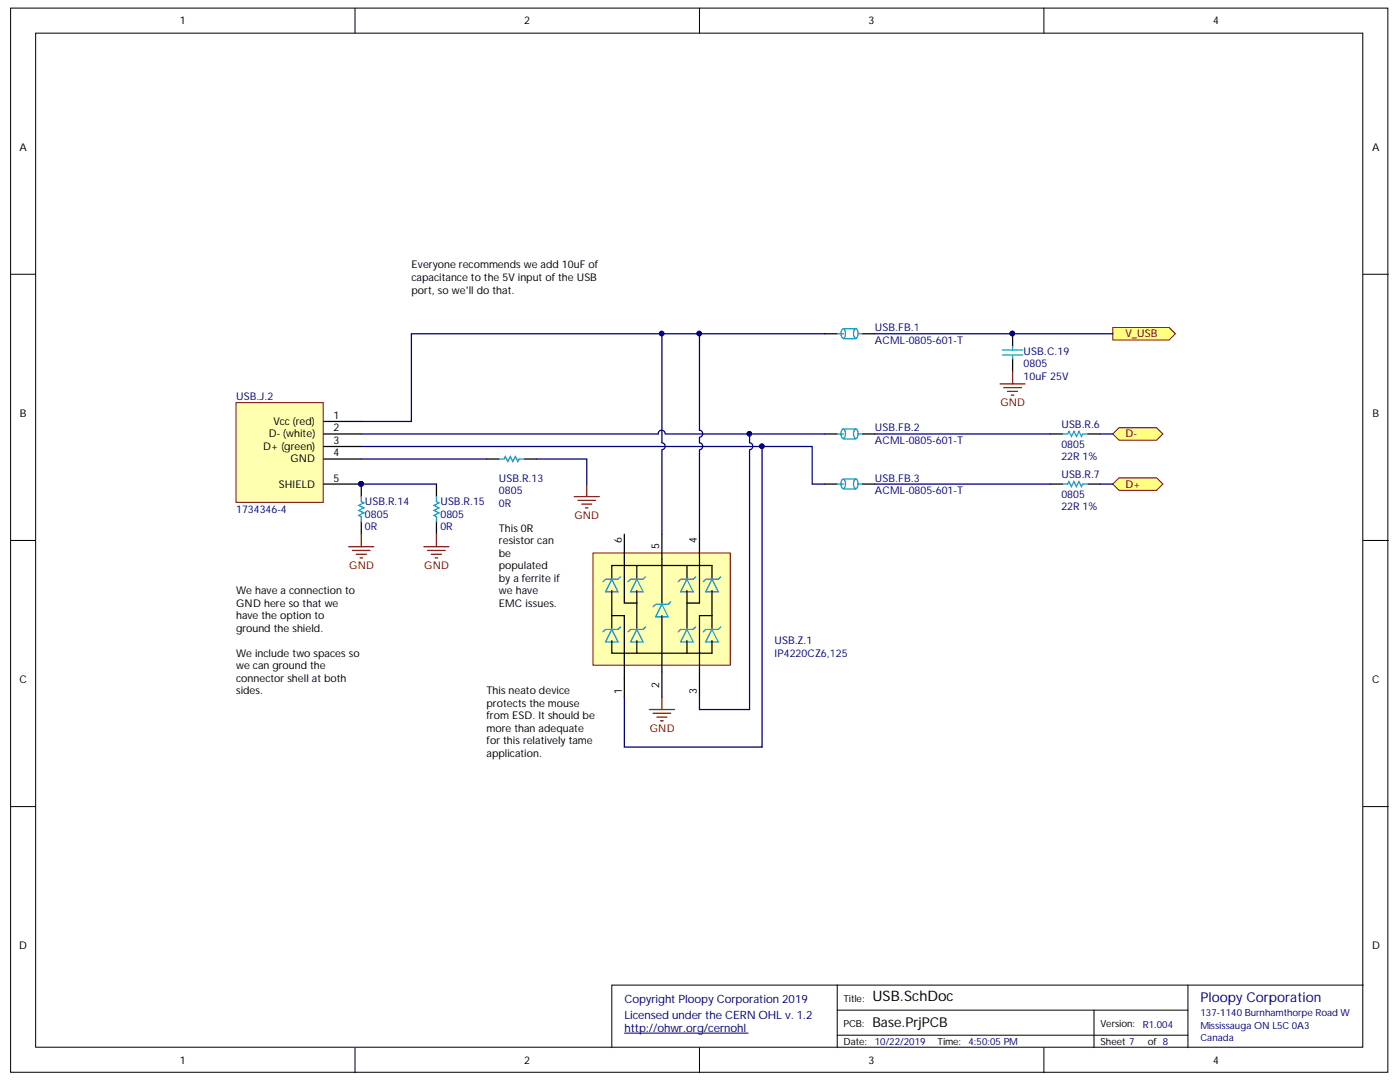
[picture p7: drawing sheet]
<svg xmlns="http://www.w3.org/2000/svg" width="279mm" height="216mm" viewBox="0 0 279 216" stroke-linecap="round" stroke-linejoin="round" font-family="sans-serif">
<g fill="#fff" stroke="#000" stroke-width=".2">
<path d="M2.1 1.6h274.9v212.4h-274.9z"/>
<path d="M7.1 6.6h264.9v202.4h-264.9z"/>
</g>
<g fill="none" stroke="#000" stroke-width=".2">
<path d="M70.9 1.6v5M139.6 1.6v5M208.3 1.6v5M2.1 54.7h5M272.1 54.7h5M2.1 107.8h5M272.1 107.8h5M2.1 160.9h5M272.1 160.9h5M167.1 196.6h-45v12.5M237.1 196.6v12.5M272.1 196.6h-105v12.5"/>
<path d="M70.9 209.1v5M139.6 209.1v5M167.1 201.6h70M167.1 206.6h70M208.3 209.1v5M218.3 201.6v7.5"/>
</g>
<path d="M124.6 206.2h24.7" fill="none" stroke="#000080" stroke-width=".2"/>
<path d="M209.6 86.6h2.5M217.1 86.6h2.5" fill="none" stroke="#000" stroke-width=".25"/>
<path d="M212.1 86.6h1l.2-.5 .5 1 .5-1 .5 1 .5-1 .5 1 .3-.5h1" fill="none" stroke="#009cca" stroke-width=".25"/>
<path d="M118.3 110.3h27.4v22.4h-27.4z" fill="#ffffb0" stroke="#800000" stroke-width=".2"/>
<g fill="none" stroke="#000" stroke-width=".25">
<path d="M209.6 96.6h2.5M217.1 96.6h2.5M122.1 115.3v-2.5h20v2.5M122.1 117.8v7.5M124.6 106.6v13.7h2.5M127.1 112.8v2.5M127.1 117.8v7.5M132.1 106.6v13.7M137.1 112.8v2.5M137.1 117.8v7.5M139.6 106.6v13.7h-2.5M142.1 117.8v7.5"/>
<path d="M122.1 127.8v2.5h20v-2.5M122.1 122.8h2.5v16.3M127.1 127.8v2.5M132.1 122.8v16.3M137.1 127.8v2.5M142.1 122.8h-2.5v16.3"/>
</g>
<g fill="none" stroke="#009cca" stroke-width=".25">
<path d="M212.1 96.6h1l.2-.5 .5 1 .5-1 .5 1 .5-1 .5 1 .3-.5h1M122.1 115.6l1.2 2.5h-2.5zM123.8 115.1l-.5 .5h-2.5l-.5 .5M127.1 115.6l1.2 2.5h-2.5zM128.8 115.1l-.5 .5h-2.5l-.5 .5M137.1 115.6l1.2 2.5h-2.5zM138.8 115.1l-.5 .5h-2.5l-.5 .5M142.1 115.6l1.2 2.5h-2.5zM143.8 115.1l-.5 .5h-2.5l-.5 .5M122.1 125.6l1.2 2.5h-2.5zM123.8 125.1l-.5 .5h-2.5l-.5 .5M127.1 125.6l1.2 2.5h-2.5z"/>
<path d="M128.8 125.1l-.5 .5h-2.5l-.5 .5M132.1 120.6l1.2 2.5h-2.5zM133.8 120.1l-.5 .5h-2.5l-.5 .5M137.1 125.6l1.2 2.5h-2.5zM138.8 125.1l-.5 .5h-2.5l-.5 .5M142.1 125.6l1.2 2.5h-2.5zM143.8 125.1l-.5 .5h-2.5l-.5 .5"/>
</g>
<path d="M114.6 99.1h5M115.3 99.8h3.5M117.1 96.6v2.5M116.1 100.6h2M116.8 101.3h.5M132.1 139.1v2.5M129.6 141.6h5M130.3 142.3h3.5M131.1 143.1h2M131.8 143.8h.5" fill="none" stroke="#800000" stroke-width=".25"/>
<path d="M47.1 116.6h24.9v29.9h-24.9z" fill="#fff" stroke="#fff" stroke-width=".2"/>
<g fill="#ffff80" stroke="#800000" stroke-width=".2">
<path d="M222.1 86.6l1.2-1.3h7.5l1.3 1.3-1.3 1.2h-7.5z" fill-rule="evenodd"/>
<path d="M222.1 96.6l1.2-1.3h7.5l1.3 1.3-1.3 1.2h-7.5z" fill-rule="evenodd"/>
</g>
<path d="M202.1 66.6v2.5M202.1 71.6v2.5" fill="none" stroke="#000" stroke-width=".25"/>
<circle cx="202" cy="66.5" r=".45" fill="#000080" stroke="#000080" stroke-width=".2"/>
<path d="M200.1 70.8h4M200.1 69.8h4M202.1 69.1v.7M202.1 70.8v.8" fill="none" stroke="#009cca" stroke-width=".25"/>
<path d="M199.6 76.6h5M200.3 77.3h3.5M201.1 78.1h2M201.8 78.8h.5M202.1 74.1v2.5" fill="none" stroke="#800000" stroke-width=".25"/>
<path d="M222.1 65.4h11.2l1.3 1.2-1.3 1.2h-11.2z" fill-rule="evenodd" fill="#ffff80" stroke="#800000" stroke-width=".2"/>
<g fill="#fff" stroke="#fff" stroke-width=".2">
<path d="M82.1 51.6h37.4v9.9h-37.4z"/>
<path d="M97.1 136.6h22.4v22.4h-22.4z"/>
</g>
<path d="M47.1 80.3h17.4v19.9h-17.4z" fill="#ffffb0" stroke="#800000" stroke-width=".2"/>
<g fill="none" stroke="#000" stroke-width=".25">
<path d="M164.6 66.6h2.5M172.1 66.6h2.5M64.6 84.1h7.5M64.6 86.6h7.5M64.6 89.1h7.5M64.6 91.6h7.5M64.6 96.6h7.5v2.5M87.1 96.6v2.5M97.1 91.6h2.5M104.6 91.6h2.5M164.6 86.6h2.5M164.6 96.6h2.5"/>
<path d="M172.1 86.6h2.5M172.1 96.6h2.5M72.1 104.1v2.5M87.1 104.1v2.5"/>
</g>
<g fill="#000080" stroke="#000080" stroke-width=".2">
<circle cx="72.1" cy="96.5" r=".45"/>
<circle cx="132" cy="66.5" r=".45"/>
<circle cx="139.5" cy="66.5" r=".45"/>
<circle cx="202" cy="66.5" r=".45"/>
<circle cx="152" cy="89" r=".45"/>
<circle cx="149.5" cy="86.5" r=".45"/>
</g>
<g fill="none" stroke="#009cca" stroke-width=".25">
<path d="M167.1 66.6h1.2M168.1 65.7l.2-.1a1.23 1.23 0 0 1 0 1.9 1.26 1.26 0 0 1-.2-1.8zM168.3 65.6h2.5M168.3 67.6h2.5M170.6 65.7l.2-.1a1.23 1.23 0 0 1 0 1.9 1.26 1.26 0 0 1-.2-1.8zM171.3 66.6h.8M72.1 99.1v1l.5 .2-1 .5 1 .5-1 .5 1 .5-1 .5 .5 .3v1M87.1 99.1v1l.5 .2-1 .5 1 .5-1 .5 1 .5-1 .5 .5 .3v1M99.6 91.6h1l.2-.5 .5 1 .5-1 .5 1 .5-1 .5 1 .3-.5h1M167.1 86.6h1.2M167.1 96.6h1.2M168.1 85.7l.2-.1a1.23 1.23 0 0 1 0 1.9 1.26 1.26 0 0 1-.2-1.8z"/>
<path d="M168.1 95.7l.2-.1a1.23 1.23 0 0 1 0 1.9 1.26 1.26 0 0 1-.2-1.8zM168.3 85.6h2.5M168.3 87.6h2.5M168.3 95.6h2.5M168.3 97.6h2.5M170.6 85.7l.2-.1a1.23 1.23 0 0 1 0 1.9 1.26 1.26 0 0 1-.2-1.8zM170.6 95.7l.2-.1a1.23 1.23 0 0 1 0 1.9 1.26 1.26 0 0 1-.2-1.8zM171.3 86.6h.8M171.3 96.6h.8"/>
</g>
<path d="M69.6 109.1h5M70.4 109.8h3.5M71.1 110.6h2M71.9 111.3h.5M72.1 106.6v2.5M84.6 109.1h5M85.4 109.8h3.5M86.1 110.6h2M86.9 111.3h.5M87.1 106.6v2.5" fill="none" stroke="#800000" stroke-width=".25"/>
<path d="M99.6 104.1h12.4v24.9h-12.4z" fill="#fff" stroke="#fff" stroke-width=".2"/>
<g fill="none" stroke="#000080" stroke-width=".25">
<path d="M132.1 66.6v21.7a.7 .7 0 0 1 .6 .7 .7 .7 0 0 1-.6 .7M139.6 66.6v19.2a.7 .7 0 0 1 .6 .7 .7 .7 0 0 1-.6 .7M164.6 66.6h-82.5v17.5h-10M174.6 66.6h47.5M72.1 89.1h90v7.5h2.5M72.1 96.6h15M72.1 91.6h25M107.1 91.6h10v5M132.1 89.8v16.8M132.7 86.6a.7 .7 0 0 0-.7-.8 .7 .7 0 0 0-.7 .8h-59.2M132.8 86.6h31.8M139.6 87.3v1a.7 .7 0 0 1 .6 .7 .7 .7 0 0 1-.6 .7"/>
<path d="M139.6 89.8v16.8M149.6 86.6v1.7a.7 .7 0 0 1 .6 .7 .7 .7 0 0 1-.6 .7M149.6 89.8v51.8h-10v-2.5M152.1 89.1v60h-27.5v-10M174.6 96.6h35M174.6 86.6h35M219.6 96.6h2.5M219.6 86.6h2.5"/>
</g>
<text font-size="2.9" x="174.1" y="199.8">USB.SchDoc</text>
<text font-size="2.7" fill="#000080" x="239.6" y="200">Ploopy Corporation</text>
<text font-size="2.7" x="174.1" y="204.8">Base.PrjPCB</text>
<g font-size="2.3" fill="#000080">
<text x="124.6" y="200.2">Copyright Ploopy Corporation 2019</text>
<text x="124.6" y="203.4">Licensed under the CERN OHL v. 1.2</text>
<text x="124.6" y="205.9">http://ohwr.org/cernohl</text>
</g>
<g font-size="2.1">
<text x="35.9" y="4.8">1</text>
<text x="104.6" y="4.8">2</text>
<text x="173.3" y="4.8">3</text>
<text x="242.1" y="4.8">4</text>
<text x="3.9" y="30.1">A</text>
<text x="273.8" y="30.1">A</text>
<text x="82.1" y="53.5">Everyone recommends we add 10uF of</text>
<text x="82.1" y="56.1">capacitance to the 5V input of the USB</text>
<text x="82.1" y="58.6">port, so we'll do that.</text>
<text x="4" y="83.2">B</text>
<text x="66.6" y="83.6">1</text>
<text x="273.9" y="83.2">B</text>
<text x="52.5" y="89.8">D+ (green)</text>
<text x="53.6" y="87.3">D- (white)</text>
<text x="54.6" y="84.8">Vcc (red)</text>
<text x="66.6" y="86.1">2</text>
<text x="66.6" y="88.6">3</text>
<text x="57.9" y="92.3">GND</text>
<text x="66.6" y="91.1">4</text>
<text x="55.7" y="97.3">SHIELD</text>
<text x="66.6" y="96.1">5</text>
<text x="99.6" y="106.1">This 0R</text>
<text x="99.6" y="108.6">resistor can</text>
<text x="99.6" y="111">be</text>
<text x="99.6" y="113.6">populated</text>
<text x="124.1" y="108.3" transform="rotate(-90 124.1 108.3)">6</text>
<text x="131.5" y="109.6" transform="rotate(-90 131.5 109.6)">5</text>
<text x="139.1" y="108.3" transform="rotate(-90 139.1 108.3)">4</text>
<text x="47.1" y="118.6">We have a connection to</text>
<text x="99.6" y="116">by a ferrite if</text>
<text x="99.6" y="118.6">we have</text>
<text x="47.1" y="121">GND here so that we</text>
<text x="47.1" y="123.6">have the option to</text>
<text x="99.6" y="121">EMC issues.</text>
<text x="47.1" y="126">ground the shield.</text>
<text x="47.1" y="131.1">We include two spaces so</text>
<text x="3.9" y="136.3">C</text>
<text x="47.1" y="133.5">we can ground the</text>
<text x="47.1" y="136.1">connector shell at both</text>
<text x="131.5" y="137.3" transform="rotate(-90 131.5 137.3)">2</text>
<text x="273.8" y="136.3">C</text>
<text x="47.1" y="138.5">sides.</text>
<text x="97.1" y="138.5">This neato device</text>
<text x="97.1" y="141.1">protects the mouse</text>
<text x="97.1" y="143.5">from ESD. It should be</text>
<text x="124.1" y="138.5" transform="rotate(-90 124.1 138.5)">1</text>
<text x="139.1" y="138.5" transform="rotate(-90 139.1 138.5)">3</text>
<text x="97.1" y="146.1">more than adequate</text>
<text x="97.1" y="148.5">for this relatively tame</text>
<text x="97.1" y="151.1">application.</text>
<text x="3.8" y="189.4">D</text>
<text x="273.8" y="189.4">D</text>
<text x="35.9" y="212.3">1</text>
<text x="104.6" y="212.3">2</text>
<text x="173.3" y="212.3">3</text>
<text x="242.1" y="212.3">4</text>
</g>
<g font-size="2.1" fill="#000080">
<text x="174.6" y="66.1">USB.FB.1</text>
<text x="174.6" y="68.6">ACML-0805-601-T</text>
<text x="204.3" y="70.8">USB.C.19</text>
<text x="204.3" y="75.8">10uF 25V</text>
<text x="204.3" y="73.3">0805</text>
<text x="47.1" y="79.8">USB.J.2</text>
<text x="174.6" y="86.1">USB.FB.2</text>
<text x="174.6" y="88.6">ACML-0805-601-T</text>
<text x="211.8" y="85.3">USB.R.6</text>
<text x="211.8" y="89.3">0805</text>
<text x="211.8" y="91.8">22R 1%</text>
<text x="211.8" y="95.3">USB.R.7</text>
<text x="72.8" y="100.8">USB.R.14</text>
<text x="87.9" y="100.8">USB.R.15</text>
<text x="99.6" y="101.1">0R</text>
<text x="99.6" y="96.1">USB.R.13</text>
<text x="99.6" y="98.5">0805</text>
<text x="174.6" y="96.1">USB.FB.3</text>
<text x="174.6" y="98.5">ACML-0805-601-T</text>
<text x="211.8" y="101.8">22R 1%</text>
<text x="211.8" y="99.3">0805</text>
<text x="47.1" y="102.3">1734346-4</text>
<text x="72.8" y="105.8">0R</text>
<text x="72.8" y="103.4">0805</text>
<text x="87.9" y="105.8">0R</text>
<text x="87.9" y="103.4">0805</text>
<text x="154.6" y="128.6">USB.Z.1</text>
<text x="154.6" y="131.1">IP4220CZ6,125</text>
</g>
<g font-size="2.1" fill="#800000">
<text x="224.6" y="67.3">V_USB</text>
<text x="199.6" y="81.1">GND</text>
<text x="224.6" y="87.3">D-</text>
<text x="224.6" y="97.3">D+</text>
<text x="114.6" y="103.5">GND</text>
<text x="69.7" y="113.6">GND</text>
<text x="84.7" y="113.6">GND</text>
<text x="129.7" y="146.1">GND</text>
</g>
<g font-size="1.9">
<text x="168.3" y="199.9">Title:</text>
<text x="168.3" y="208.6">Date:</text>
<text x="168.3" y="204.8">PCB:</text>
<text x="187.1" y="208.6">Time:</text>
<text x="219.6" y="204.8">Version:</text>
<text x="219.6" y="208.6">Sheet 7</text>
<text x="229.1" y="208.6">of 8</text>
</g>
<g font-size="1.9" fill="#000080">
<text x="239.6" y="202.8">137-1140 Burnhamthorpe Road W</text>
<text x="174.6" y="208.6">10/22/2019</text>
<text x="193.3" y="208.6">4:50:05 PM</text>
<text x="228.1" y="205.1">R1.004</text>
<text x="239.6" y="205.3">Mississauga ON L5C 0A3</text>
<text x="239.6" y="207.8">Canada</text>
</g>
</svg>
